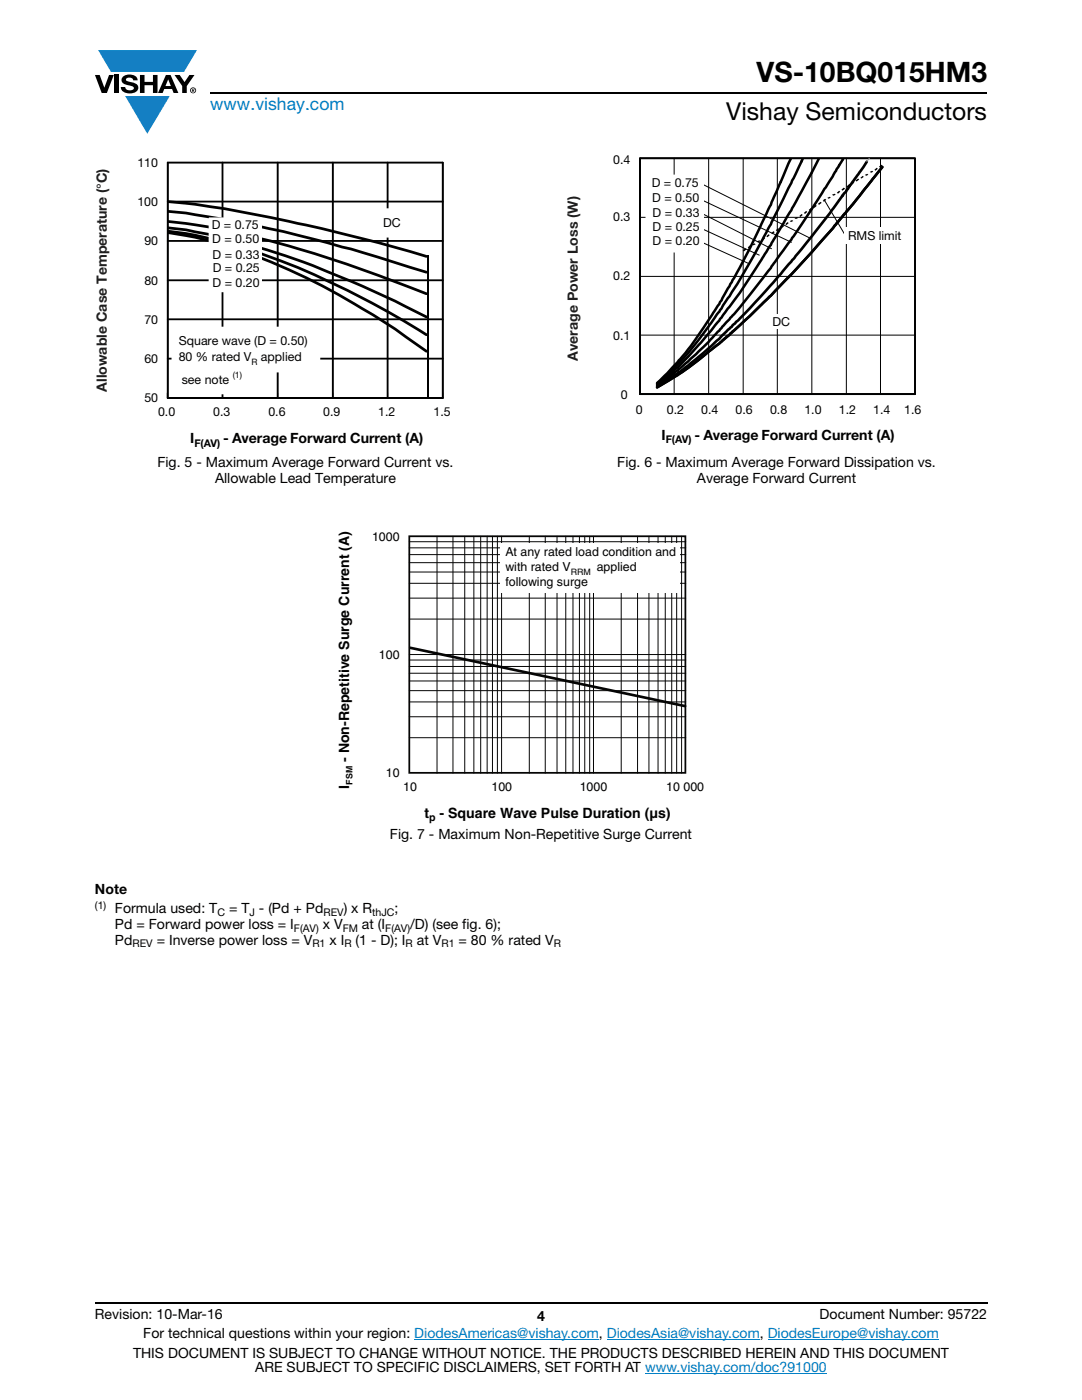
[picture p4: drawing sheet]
<svg xmlns="http://www.w3.org/2000/svg" width="216mm" height="279mm" viewBox="0 0 216 279" stroke-linecap="round" stroke-linejoin="round" font-family="sans-serif">
<g fill="#147fc3">
<path d="M19.6 10h19.7l-2.6 4.3h-1.1h-13.5z"/>
<path d="M25 19.2h8.9l-4.5 7.5z"/>
</g>
<g fill="#000">
<path d="M18.9 15h1l.9 2.5 1-2.5h.9l-1.4 3.6h-1zM22.9 15h.9v3.6h-.9zM24.6 15.3a2.1 2.1 0 0 1 2.8 .3l.1 .4h-.9a.79 .79 0 0 0-.7-.5 .79 .79 0 0 0-.8 .4l.3 .3 1 .2a1.08 1.08 0 0 1 1.2 1 1.08 1.08 0 0 1-1.1 1.2 1.73 1.73 0 0 1-2.4-1.2h.9a.96 .96 0 0 0 .8 .6 .96 .96 0 0 0 .9-.4 1.31 1.31 0 0 0-1.2-.6 1.03 1.03 0 0 1-1.1-.6 1.03 1.03 0 0 1 .2-1.1zM27.9 15h.9v1.3h1.7v-1.3h.9v3.6h-.9v-1.6h-1.7v1.6h-.9zM34.8 15h1.1l.9 1.4 1-1.4h1l-1.5 2.2v1.4h-.9v-1.4z"/>
<path d="M33.6 15.9l.5 1.3h-1.1zM33.1 15l-1.6 3.6h1l.3-.8h1.5l.3 .8h1l-1.6-3.6z"/>
<path d="M38.4 17.8h.2v.2h-.2zM38.3 17.7v.7h.1v-.3l.4 .3-.2-.3 .2-.2-.1-.2z"/>
<path d="M38.1 18a.46 .46 0 0 1 .9 0 .46 .46 0 0 1-.9 0zM37.9 18a.6 .6 0 0 0 1.2 0 .6 .6 0 0 0-1.2 0z"/>
</g>
<path d="M42 18.6h155M18.9 260h178.1" fill="none" stroke="#000" stroke-width=".36"/>
<path d="M82.7 267.3h36.8M121.1 267.3h30.5M128.7 274h36.3M153.2 267.3h34.1" fill="none" stroke="#007ec4" stroke-width=".2"/>
<path d="M18.9 30.7h72.2v59.1h-72.2z" fill="#fff"/>
<path d="M33.5 32.4h54.8v47h-54.8z" fill-rule="evenodd" fill="#fff"/>
<path d="M33.5 32.4h54.8v47h-54.8zM33.5 32.4v47M44.4 32.4v47M55.4 32.4v47M66.4 32.4v47M77.3 32.4v47M88.3 32.4v47M33.4 78.4v1" fill="none" stroke="#000" stroke-width=".2"/>
<path d="M33.5 32.4v47h54.8v-47M44.4 32.4v47M55.4 32.4v47M66.4 32.4v47M77.3 32.4v47" fill="none" stroke="#000" stroke-width=".36"/>
<g fill="#fff">
<path d="M31.5 80.3h4.7v3.3h-4.7z"/>
<path d="M42.5 80.3h4.7v3.3h-4.7z"/>
<path d="M53.6 80.3h4.6v3.3h-4.6z"/>
<path d="M64.5 80.3h4.6v3.3h-4.6z"/>
<path d="M75.5 80.3h4.6v3.3h-4.6z"/>
<path d="M86.5 80.3h4.6v3.3h-4.6z"/>
</g>
<path d="M33.5 32.4h54.8M33.5 55.9h54.8M33.5 48.1h54.8M33.5 40.2h54.8M33.5 79.4h54.8M33.5 71.6h54.8M33.5 63.7h54.8" fill="none" stroke="#000" stroke-width=".36"/>
<g fill="#fff">
<path d="M28.8 77.7h3.7v3.3h-3.7z"/>
<path d="M28.8 69.8h3.7v3.3h-3.7z"/>
<path d="M28.8 62h3.7v3.3h-3.7z"/>
<path d="M28.8 54.2h3.7v3.3h-3.7z"/>
<path d="M28.8 46.3h3.7v3.3h-3.7z"/>
<path d="M27.4 38.6h5.6v3.2h-5.6z"/>
<path d="M27.4 30.7h5.6v3.3h-5.6z"/>
</g>
<path d="M33.5 46.4a88.1 88.1 0 0 1 20 5.6 136.9 136.9 0 0 1 21 10.9l4.4 2.8 6.2 4.4M33.5 46.1a84.4 84.4 0 0 1 14.9 3.3 163.6 163.6 0 0 1 36.7 17.4M33.5 45.5a89.4 89.4 0 0 1 16.7 3.5l3.7 1.1a156.7 156.7 0 0 1 18.4 7l6.6 3 6.2 3.2M33.5 44.2a91.9 91.9 0 0 1 14.9 2.6 237.1 237.1 0 0 1 36.7 11.8M33.5 42.2l3.6 .3a279.7 279.7 0 0 1 44.5 10.8l3.5 1M33.5 40.2a201.8 201.8 0 0 1 22.3 3.6l10.6 2.4a305.1 305.1 0 0 1 18.7 5" fill="none" stroke="#000" stroke-width=".55"/>
<path d="M85.3 51v28.6" fill="none" stroke="#000" stroke-width=".38"/>
<g fill="#fff">
<path d="M74.9 41.6h7.4v5.8h-7.4z" fill-rule="evenodd"/>
<path d="M34.2 65.2h29.7v9.1h-29.7z" fill-rule="evenodd"/>
<path d="M34.8 72.9h19.2v5.8h-19.2z" fill-rule="evenodd"/>
</g>
<path d="M41.7 43.5h10.4v14.7h-10.4z" fill="#fff"/>
<path d="M41.7 43.5h10.4v14.7h-10.4z" fill="none" stroke="#fff" stroke-width=".2"/>
<path d="M112.9 30.7h71v58.4h-71z" fill="#fff"/>
<path d="M127.7 31.6h54.9v47.1h-54.9zM127.7 78.7h54.9" fill="none" stroke="#000" stroke-width=".34"/>
<path d="M127.7 31.6h54.9v47.1h-54.9zM134.5 31.6v47.1M141.4 31.6v47.1M148.3 31.6v47.1M155.1 31.6v47.1M162 31.6v47.1M168.9 31.6v47.1M175.7 31.6v47.1M127.7 55.2h54.9M127.7 43.4h54.9M127.7 66.9h54.9" fill="none" stroke="#000" stroke-width=".2"/>
<path d="M127.7 31.6v47.1" fill="none" stroke="#000" stroke-width=".35"/>
<g fill="#000">
<path d="M165.1 39.5l.5-.2 .2 .2-.5 .2zM166 38.9l.5-.2 .3 .2-.5 .2zM167 38.5l.4-.4 .3 .2-.5 .4zM167.9 37.9l.4-.5 .4 .3-.6 .4zM168.9 37.2l.4-.4 .3 .2-.5 .4zM169.8 36.6l.4-.4 .3 .2-.5 .4zM170.7 36l.5-.4 .3 .2-.6 .4zM171.7 35.5l.4-.4 .3 .2-.5 .3zM172.6 34.9l.4-.2 .3 .2-.5 .2zM173.6 34.3l.4-.2 .3 .2-.5 .2zM174.5 33.9l.4-.4 .3 .2-.5 .4zM175.4 33.3l.4-.4 .3 .2-.5 .4z"/>
<path d="M148.2 50l.5-.4 .3 .2-.6 .4zM149.2 49.4l.5-.4 .2 .2-.5 .4zM150.1 48.8l.5-.2 .2 .2-.5 .2zM151 48.2l.5-.2 .3 .2-.6 .2zM152 47.8l.5-.5 .2 .2-.5 .5zM152.9 47.1l.5-.4 .2 .2-.5 .4zM153.9 46.5l.4-.4 .3 .2-.5 .4zM154.8 45.9l.5-.4 .2 .2-.5 .4zM155.7 45.3l.5-.4 .3 .2-.6 .4zM156.7 44.7l.4-.4 .3 .2-.5 .4zM157.6 44.1l.5-.2 .2 .2-.5 .2zM158.5 43.5l.5-.2 .3 .2-.5 .2z"/>
<path d="M159.5 43.1l.4-.4 .3 .2-.5 .4zM160.4 42.5l.5-.4 .2 .2-.5 .4zM161.4 41.9l.4-.4 .3 .2-.5 .4zM162.3 41.3l.5-.4 .2 .2-.5 .4zM163.2 40.7l.5-.4 .3 .2-.6 .4zM164.2 40.1l.4-.4 .3 .2-.5 .4z"/>
</g>
<path d="M157.8 31.6l-4 9.3-4.1 8.6-4 7.2a103.9 103.9 0 0 1-9.3 14.1l-3.2 3.7-2.1 1.9M160.2 31.6l-6.4 13.2-4.1 7.5-4.1 6.8-2.1 3.1-2.8 3.9a54.6 54.6 0 0 1-9.6 10.5M163.4 31.6l-5.5 10.4-4.1 6.9-3.1 4.9a124.9 124.9 0 0 1-15.1 19.1l-2.1 2-2.4 1.9M168.2 31.6l-3.4 5.8-6.9 10.4-4.1 5.7-6.2 7.9-4.1 4.6-4.4 4.5-3.8 3.4-4.2 3M131.1 77.3l5.1-3.1 7.3-5.6 6.2-5.6 4.1-4 5.5-5.7 6.9-7.7 9.9-12.3-3 3.7a226.9 226.9 0 0 1-29.6 31.6l-2.1 1.6a58.4 58.4 0 0 1-10.3 7.1z" fill="none" stroke="#000" stroke-width=".51"/>
<path d="M173 32.3l-3.4 4.7-.7 1.2-.9 .9-2.6 3.6-5.1 6.6-4.5 5.4-6.1 6.8-6.2 6.1-2.9 2.6-5.3 4.3-4.2 2.7" fill="none" stroke="#000" stroke-width=".53"/>
<path d="M173.4 31.6l-.4 .7" fill="none" stroke="#969696" stroke-width=".2"/>
<path d="M154.1 62.7h4.5v2.9h-4.5z" fill="#fff"/>
<path d="M139.9 36.6l21.8 11M164.4 39.8l4.2 7.1M139.8 48.2l9.5 4.3M140.3 42.7l13.6 6.9M140.3 40l17.6 8.4M140.4 45.8l11.1 5.1" fill="none" stroke="#000" stroke-width=".2"/>
<path d="M128.9 34.9h11.5v15.4h-11.5z" fill="#fff"/>
<path d="M128.9 34.9h11.5v15.4h-11.5z" fill="none" stroke="#fff" stroke-width=".2"/>
<g fill="#fff">
<path d="M168.5 45.4h12.1v3.2h-12.1z"/>
<path d="M67.2 105.8h73.3v58.8h-73.3z"/>
</g>
<path d="M81.7 107h55.1v47.2h-55.1z" fill="none" stroke="#050504" stroke-width=".35"/>
<g fill="none" stroke="#050504" stroke-width=".2">
<path d="M81.7 119.4h55.1M81.7 116.4h55.1M81.7 114.2h55.1M81.7 112.3h55.1M81.7 110.7h55.1M81.7 109.3h55.1M81.7 108.1h55.1M87.2 107v47.3M90.4 107v47.3M92.7 107v47.3M94.6 107v47.3M95.9 107v47.3"/>
<path d="M97.2 107v47.3M98.3 107v47.3M99.3 107v47.3M100.1 107v47.3M105.6 107v47.3M108.8 107v47.3M111.1 107v47.3M112.9 107v47.3M114.3 107v47.3M115.6 107v47.3M116.7 107v47.3M117.7 107v47.3"/>
<path d="M118.4 107v47.3M124 107v47.3M127.2 107v47.3M129.5 107v47.3M131.3 107v47.3M132.7 107v47.3M134 107v47.3M135 107v47.3M136 107v47.3M81.7 130.6h55.1M81.7 123.6h55.1M81.7 137.8h55.1"/>
<path d="M81.7 135.9h55.1M81.7 134.4h55.1M81.7 133h55.1M81.7 131.7h55.1M81.7 147.2h55.1M81.7 143h55.1M81.7 140.1h55.1"/>
</g>
<path d="M81.8 129.3l54.9 11.6" fill="none" stroke="#050504" stroke-width=".53"/>
<path d="M99.9 108.4h35.8v9.8h-35.8z" fill="#fff"/>
<text font-size="5.6" x="151" y="16.4">VS-10BQ015HM3</text>
<text font-size="4.9" x="144.9" y="24">Vishay Semiconductors</text>
<text font-size="3.5" fill="#007ec4" x="42" y="21.9">www.vishay.com</text>
<g font-size="2.8" fill="#211e1e">
<text x="115.3" y="72" transform="rotate(-90 115.3 72)">Average Power Loss (W)</text>
<text x="21.3" y="78.2" transform="rotate(-90 21.3 78.2)">Allowable Case Temperature (°C)</text>
</g>
<g font-size="2.8">
<text x="37.9" y="88.4">I</text>
<text x="44.6" y="88.4">- Average Forward Current (A)</text>
<text x="132" y="87.7">I</text>
<text x="138.6" y="87.7">- Average Forward Current (A)</text>
<text x="31.4" y="93.3">Fig. 5 - Maximum Average Forward Current vs.</text>
<text x="123.2" y="93.3">Fig. 6 - Maximum Average Forward Dissipation vs.</text>
<text x="42.9" y="96.5">Allowable Lead Temperature</text>
<text x="139" y="96.5">Average Forward Current</text>
<text x="69.7" y="152.1" transform="rotate(-90 69.7 152.1)">- Non-Repetitive Surge Current (A)</text>
<text x="69.7" y="157.4" transform="rotate(-90 69.7 157.4)">I</text>
<text x="77.8" y="167.4">Fig. 7 - Maximum Non-Repetitive Surge Current</text>
<text x="84.7" y="163.2">t</text>
<text x="87.7" y="163.2">- Square Wave Pulse Duration (µs)</text>
<text x="18.9" y="178.4">Note</text>
<text x="22.9" y="185.4">Pd = Forward power loss = I</text>
<text x="22.9" y="182.2">Formula used: T</text>
<text x="45.7" y="182.2">= T - (Pd + Pd</text>
<text x="64.4" y="185.4">x V</text>
<text x="68.6" y="182.2">) x R</text>
<text x="72.2" y="185.4">at (I</text>
<text x="78.7" y="182.2">;</text>
<text x="81.9" y="185.4">/D) (see fig. 6);</text>
<text x="22.9" y="188.6">Pd</text>
<text x="31.3" y="188.6">= Inverse power loss = V</text>
<text x="65.7" y="188.6">x I</text>
<text x="71" y="188.6">(1 - D); I</text>
<text x="83.2" y="188.6">at V</text>
<text x="91.5" y="188.6">= 80 % rated V</text>
<text x="18.9" y="263.3">Revision: 10-Mar-16</text>
<text x="107.2" y="263.6">4</text>
<text x="163.6" y="263.3">Document Number: 95722</text>
<text x="28.6" y="267.1">For technical questions within your region: DiodesAmericas@vishay.com, DiodesAsia@vishay.com, DiodesEurope@vishay.com</text>
<text x="26.5" y="271">THIS DOCUMENT IS SUBJECT TO CHANGE WITHOUT NOTICE. THE PRODUCTS DESCRIBED HEREIN AND THIS DOCUMENT</text>
<text x="50.9" y="273.8">ARE SUBJECT TO SPECIFIC DISCLAIMERS, SET FORTH AT www.vishay.com/doc?91000</text>
</g>
<g font-size="2.5">
<text x="27.4" y="33.3">110</text>
<text x="122.4" y="32.8">0.4</text>
<text x="27.4" y="41.2">100</text>
<text x="76.4" y="45.3">DC</text>
<text x="122.4" y="44.2">0.3</text>
<text x="169.2" y="47.9">RMS limit</text>
<text x="28.8" y="49">90</text>
<text x="28.8" y="56.8">80</text>
<text x="122.4" y="56">0.2</text>
<text x="28.8" y="64.6">70</text>
<text x="154.1" y="65.1">DC</text>
<text x="35.7" y="68.9">Square wave (D = 0.50)</text>
<text x="122.4" y="67.8">0.1</text>
<text x="28.8" y="72.4">60</text>
<text x="35.7" y="72.1">80 % rated V</text>
<text x="36.3" y="76.5">see note</text>
<text x="52.1" y="72.1">applied</text>
<text x="28.8" y="80.3">50</text>
<text x="31.5" y="83">0.0</text>
<text x="42.5" y="83">0.3</text>
<text x="53.6" y="83">0.6</text>
<text x="64.5" y="83">0.9</text>
<text x="75.5" y="83">1.2</text>
<text x="86.5" y="83">1.5</text>
<text x="123.9" y="79.5">0</text>
<text x="126.9" y="82.6">0</text>
<text x="133.1" y="82.6">0.2</text>
<text x="139.9" y="82.6">0.4</text>
<text x="146.8" y="82.6">0.6</text>
<text x="153.6" y="82.6">0.8</text>
<text x="160.5" y="82.6">1.0</text>
<text x="167.4" y="82.6">1.2</text>
<text x="174.2" y="82.6">1.4</text>
<text x="180.4" y="82.6">1.6</text>
<text x="74.2" y="107.9">1000</text>
<text x="100.8" y="111">At any rated load condition and</text>
<text x="100.8" y="114">with rated V</text>
<text x="119.1" y="114">applied</text>
<text x="100.8" y="117">following surge</text>
<text x="75.6" y="131.5">100</text>
<text x="77" y="155">10</text>
<text x="80.4" y="157.9">10</text>
<text x="98.1" y="157.9">100</text>
<text x="115.7" y="157.9">1000</text>
<text x="133" y="157.8">10 000</text>
</g>
<g font-size="2.5" fill="#050504">
<text x="130" y="37.4">D = 0.75</text>
<text x="130.1" y="40.3">D = 0.50</text>
<text x="42.2" y="45.7">D = 0.75</text>
<text x="130.2" y="43.4">D = 0.33</text>
<text x="130.2" y="46.1">D = 0.25</text>
<text x="42.4" y="48.6">D = 0.50</text>
<text x="42.4" y="51.6">D = 0.33</text>
<text x="130.2" y="49">D = 0.20</text>
<text x="42.4" y="57.2">D = 0.20</text>
<text x="42.4" y="54.4">D = 0.25</text>
</g>
<g font-size="2.1">
<text x="38.8" y="89.1">F(AV)</text>
<text x="132.8" y="88.5">F(AV)</text>
<text x="85.6" y="163.9">p</text>
<text x="18.9" y="181.4">(1)</text>
<text x="43.4" y="182.7">C</text>
<text x="49.8" y="182.7">J</text>
<text x="58.7" y="185.9">F(AV)</text>
<text x="64.5" y="182.7">REV</text>
<text x="68.4" y="185.9">FM</text>
<text x="74.3" y="182.7">thJC</text>
<text x="76.9" y="185.9">F(AV)</text>
<text x="26.4" y="189.1">REV</text>
<text x="62.3" y="189.1">R1</text>
<text x="68.7" y="189.1">R</text>
<text x="80.9" y="189.1">R</text>
<text x="88.1" y="189.1">R1</text>
<text x="110.5" y="189.1">R</text>
</g>
<g font-size="1.8">
<text x="46.4" y="75.5">(1)</text>
<text x="50.2" y="72.8">R</text>
<text x="113.9" y="114.7">RRM</text>
<text x="70.4" y="156.6" transform="rotate(-90 70.4 156.6)">FSM</text>
</g>
</svg>
